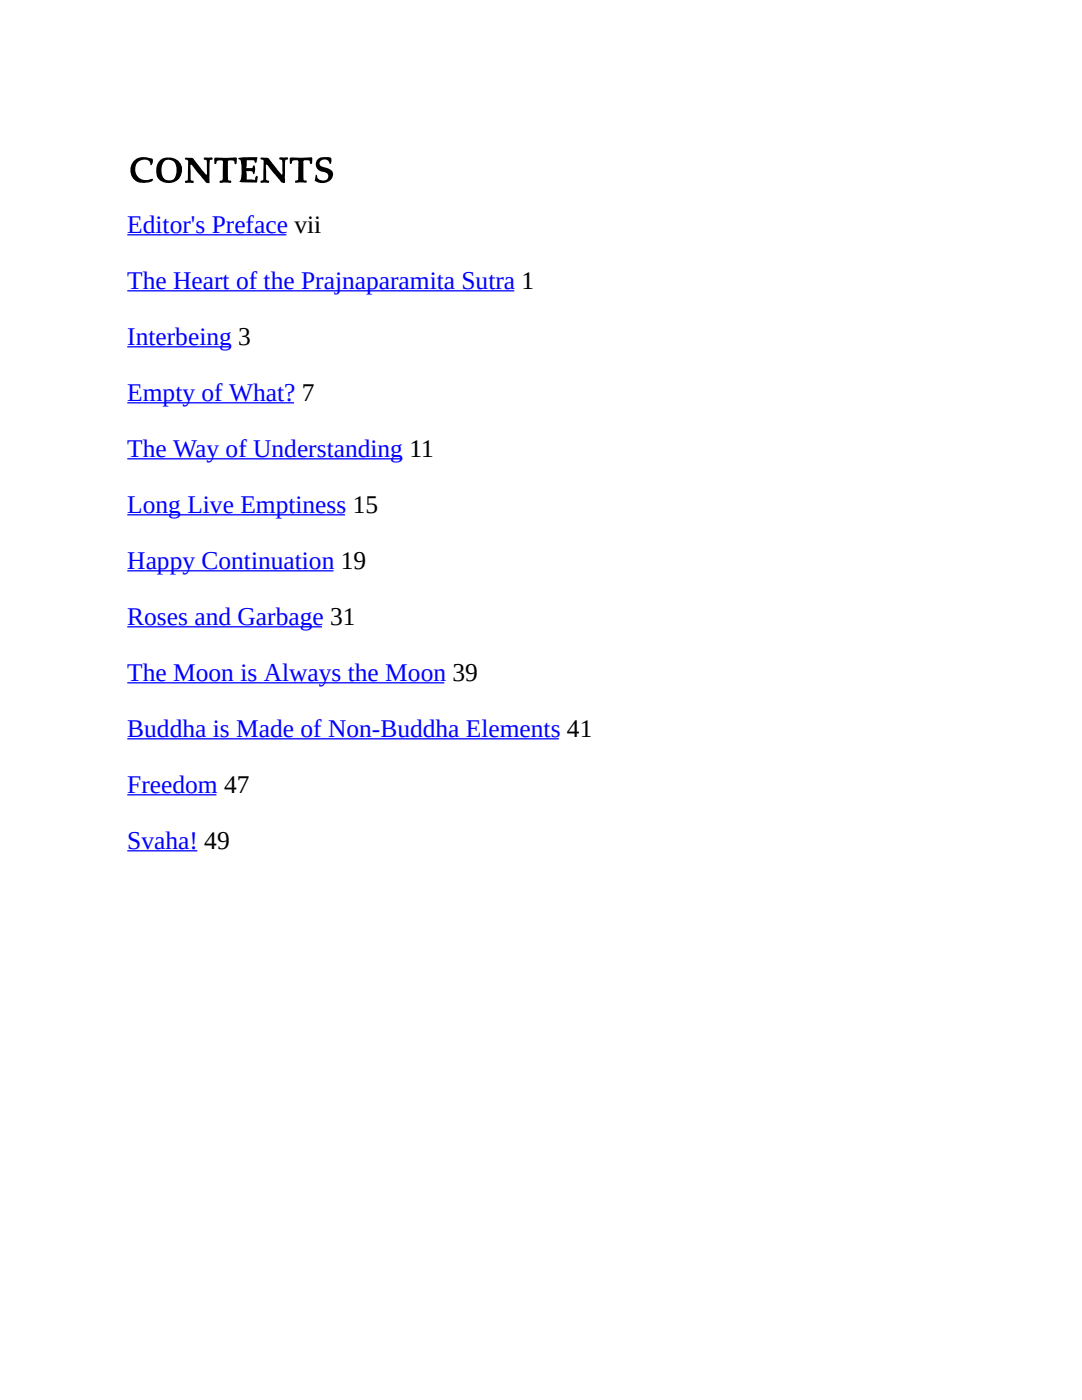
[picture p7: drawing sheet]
<svg xmlns="http://www.w3.org/2000/svg" width="216mm" height="279mm" viewBox="0 0 216 279" stroke-linecap="round" stroke-linejoin="round" font-family="sans-serif">
<g fill="#000">
<path d="M27 31.9a3.6 3.6 0 0 1 3.4-.2 .97 .97 0 0 1-.3 1.3 1.12 1.12 0 0 0-1.7-1.1 2.07 2.07 0 0 0-1.4 2.3 2.07 2.07 0 0 0 2.1 1.7l1.3-.2 .1 .3a2.79 2.79 0 0 1-4.5-1.8 2.68 2.68 0 0 1 1-2.3zM37 31.5h.3a1.28 1.28 0 0 1 1.5 .5l2.4 2.9 .1-.4v-2.4l-.1-.1-.5-.2v-.3h1.6l.1 .3-.6 .3v4.4a1.21 1.21 0 0 1-1.3-.8l-2.4-2.8-.1 .2v2.2a.49 .49 0 0 0 .1 .6 .49 .49 0 0 0 .5 .2v.4l-1.7-.1v-.3l.6-.2v-3.5a.42 .42 0 0 0-.1-.5 .42 .42 0 0 0-.4-.1l-.1-.2zM42.9 31.5l4.2-.1 .2 .2-.1 1-.2 .2-.2-.2a.43 .43 0 0 0-.4-.6h-.7l-.2 .2v3.5l.2 .3 .4 .1v.3l-2.2 .1v-.3l.4-.2a7.2 7.2 0 0 0 .2-3l-.1-.9-.8-.1a.61 .61 0 0 0-.5 .7l-.3-.1zM47.6 31.6l1.1-.2h2.7l-.3 1.1h-.2l-.2-.5h-1.5l-.1 1.6 1.3-.1 .3-.5a1.8 1.8 0 0 1-.1 1.8l-.3-.6h-1.2l.1 1.6 1.7 .2 .1-.7 .3-.2 .1 .2-.1 1.1-3.5-.1a5.7 5.7 0 0 0 .1-4.4l-.3-.2zM52.1 31.5h.3a1.28 1.28 0 0 1 1.5 .5l2.3 2.8 .2-.3-.1-2.4-.1-.2-.4-.1v-.3l1.6-.1 .1 .4-.6 .3v4.3a1.21 1.21 0 0 1-1.4-.7l-2.3-2.9-.1 .2v2.3a.49 .49 0 0 0 0 .6 .49 .49 0 0 0 .5 .2v.4l-1.6-.1v-.3l.5-.3 .1-3.5a.42 .42 0 0 0-.1-.4 .42 .42 0 0 0-.4-.1l-.2-.2zM57.9 31.5l4.2-.1 .2 .2v1l-.2 .1-.2-.1a.43 .43 0 0 0-.4-.6h-.7l-.3 .2 .1 3.5 .1 .3 .5 .1v.3l-2.2 .1-.1-.4 .4-.1a7.2 7.2 0 0 0 .2-3v-.9l-.9-.1a.61 .61 0 0 0-.5 .7l-.3-.1zM63.3 31.9a2.87 2.87 0 0 1 2.7-.4 1.21 1.21 0 0 1-.1 1.2l-.1-.1a.98 .98 0 0 0-1.1-.8 .98 .98 0 0 0-.9 1.1l.6 .4a2.6 2.6 0 0 1 2.1 1.3 2.12 2.12 0 0 1-3.4 1.6l-.3-.1 .2-1.1 .2-.1a1.22 1.22 0 0 0 1 1.1 1.22 1.22 0 0 0 1.3-.7l-.2-.7-.4-.2a1.82 1.82 0 0 1-1.9-1.6z"/>
<path d="M31.8 32.1a3.2 3.2 0 0 0-.1 3.7 2.7 2.7 0 0 0 3.5 .3 2.7 2.7 0 0 0 .8-3.5 2.85 2.85 0 0 0-4.2-.5zM32.6 32.4a1.52 1.52 0 0 1 1.8-.3 1.52 1.52 0 0 1 .8 1.6 1.9 1.9 0 0 1-1.1 2.3 1.51 1.51 0 0 1-1.9-1.7l.2-1.4z"/>
</g>
<path d="M25.4 46.9h31.8zM25.4 58h77.2zM25.4 69.2h20.6zM25.4 80.4h33.3zM25.4 91.6h54.9zM25.4 102.7h43.4zM25.4 113.9h41.1zM25.4 125.1h38.9zM25.4 136.3h63.2zM25.4 147.4h86.1zM25.4 158.6h17.8zM25.4 169.8h14z" fill="none" stroke="#00f" stroke-width=".25"/>
<g font-size="5.1" fill="#00f">
<text x="25.4" y="46.5">Editor's Preface vii</text>
<text x="25.4" y="57.7">The Heart of the Prajnaparamita Sutra 1</text>
<text x="25.4" y="68.8">Interbeing 3</text>
<text x="25.4" y="80">Empty of What? 7</text>
<text x="25.4" y="91.2">The Way of Understanding 11</text>
<text x="25.4" y="102.4">Long Live Emptiness 15</text>
<text x="25.4" y="113.5">Happy Continuation 19</text>
<text x="25.4" y="124.7">Roses and Garbage 31</text>
<text x="25.4" y="135.9">The Moon is Always the Moon 39</text>
<text x="25.4" y="147.1">Buddha is Made of Non-Buddha Elements 41</text>
<text x="25.4" y="158.2">Freedom 47</text>
<text x="25.4" y="169.4">Svaha! 49</text>
</g>
</svg>
